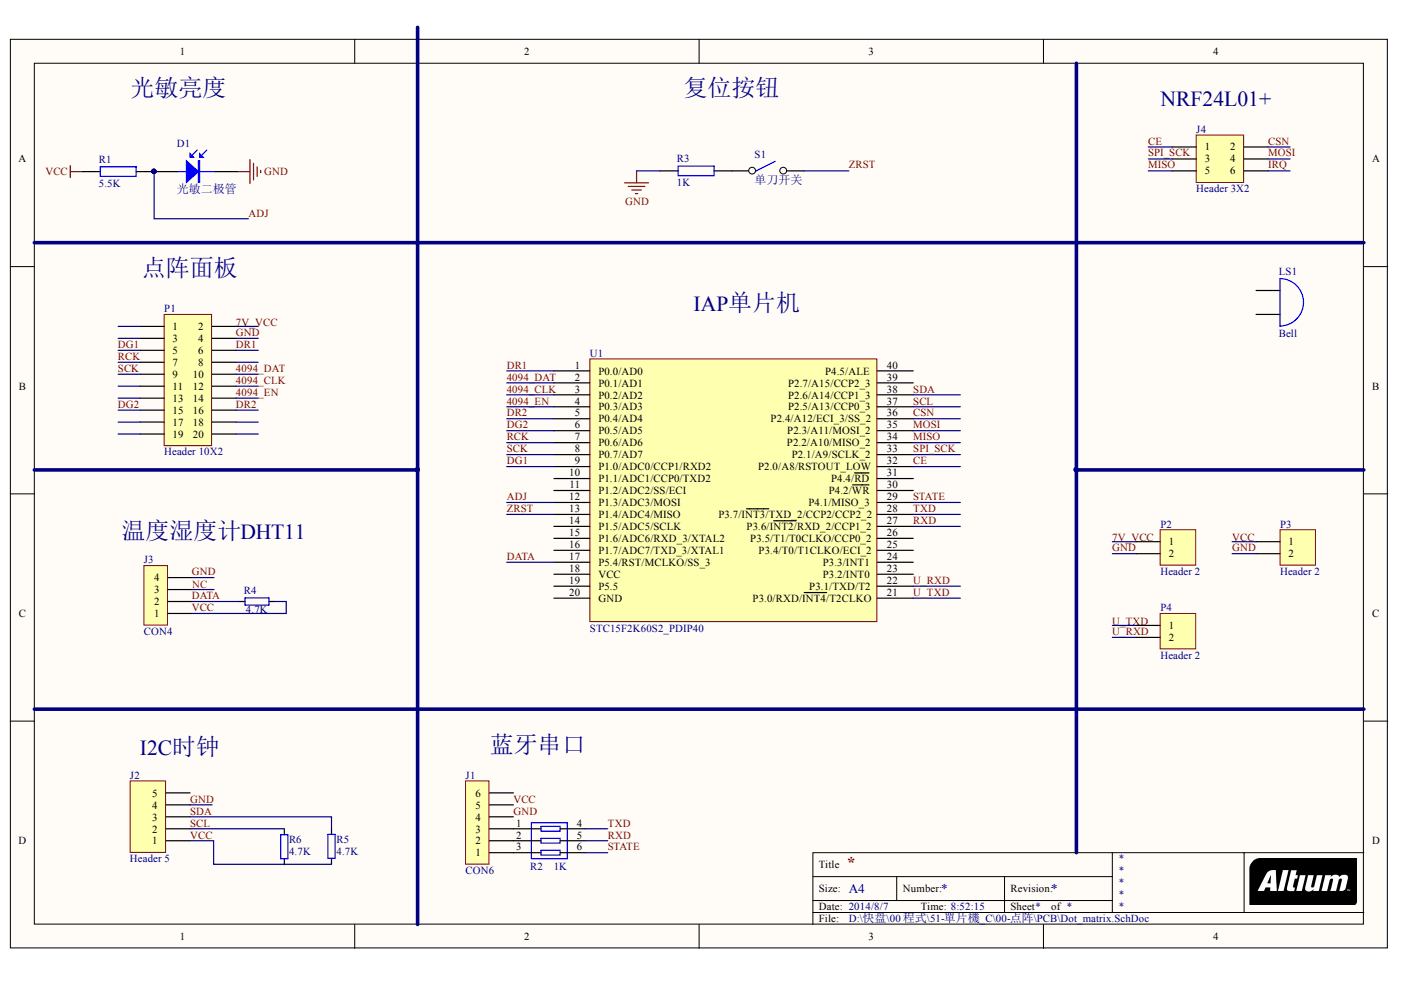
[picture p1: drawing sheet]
# Altium schematic sheet Dot_matrix.SchDoc
size A4

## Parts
D1  光敏二极管
J1  CON6  [DG1286]
J2  Header 5  [HDR1X5]
J3  CON4
J4  Header 3X2  [HDR2X3]
LS1  Bell  [PIN2]
P1  Header 10X2  [HDR2X10]
P2  Header 2  [HDR1X2]
P3  Header 2  [HDR1X2]
P4  Header 2  [HDR1X2]
R1  5.5K  [0805R]
R2  1K
R3  1K  [0805R]
R4  4.7K  [AXIAL0.3]
R5  4.7K  [AXIAL0.3]
R6  4.7K  [AXIAL0.3]
S1  单刀开关
U1  STC15F2K60S2_PDIP40  [DIP40]

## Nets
GND: D1.2(K) J1.4 J2.4 J3.4 P1.4 P2.2 P3.2 R3.1
VCC: J1.5 J2.1 J3.1 R1.1 R4.1 R5.1 R6.1
4094_CLK: P1.12 U1.3(P0.2/AD2)
4094_DAT: P1.10 U1.2(P0.1/AD1)
4094_EN: P1.14 U1.4(P0.3/AD3)
ADJ: D1.1(A) R1.2 U1.12(P1.3/ADC3/MOSI)
CE: J4.1 U1.32(P2.0/A8/RSTOUT_LOW)
CSN: J4.2 U1.36(P2.4/A12/ECI_3/SS_2)
DATA: J3.2 R4.2 U1.17(P5.4/RST/MCLKO/SS_3)
DG1: P1.5 U1.9(P1.0/ADC0/CCP1/RXD2)
DG2: P1.15 U1.6(P0.5/AD5)
DR1: P1.6 U1.1(P0.0/AD0)
DR2: P1.16 U1.5(P0.4/AD4)
IRQ: J4.6
MISO: J4.5 U1.34(P2.2/A10/MISO_2)
MOSI: J4.4 U1.35(P2.3/A11/MOSI_2)
RCK: P1.7 U1.7(P0.6/AD6)
RXD: R2.5 U1.27(P3.6/~{INT2}/RXD_2/CCP1_2)
SCK: P1.9 U1.8(P0.7/AD7)
SCL: J2.2 R6.2 U1.37(P2.5/A13/CCP0_3)
SDA: J2.3 R5.2 U1.38(P2.6/A14/CCP1_3)
SPI_SCK: J4.3 U1.33(P2.1/A9/SCLK_2)
STATE: R2.6 U1.29(P4.1/MISO_3)
TXD: R2.4 U1.28(P3.7/~{INT3}/TXD_2/CCP2/CCP2_2)
U_RXD: P4.2 U1.22(P3.1/TXD/T2)
U_TXD: U1.21(P3.0/RXD/~{INT4}/T2CLKO)
ZRST: S1.2 U1.13(P1.4/ADC4/MISO)
NetJ1_1: J1.1 R2.3
NetJ1_2: J1.2 R2.2
NetJ1_3: J1.3 R2.1
NetR3_2: R3.2 S1.1

Not connected (* = marked no-connect by the designer): J1 6; J2 5; J3 3; LS1 1(A) 2(B); P1 1 2 3 8 11 13 17 18 19 20; P2 1; P3 1; P4 1; U1 10(P1.1/ADC1/CCP0/TXD2) 11(P1.2/ADC2/SS/ECI) 14(P1.5/ADC5/SCLK) 15(P1.6/ADC6/RXD_3/XTAL2) 16(P1.7/ADC7/TXD_3/XTAL1) 18(VCC) 19(P5.5) 20(GND) 23(P3.2/INT0) 24(P3.3/INT1) 25(P3.4/T0/T1CLKO/ECI_2) 26(P3.5/T1/T0CLKO/CCP0_2) 30(P4.2/~{WR}) 31(P4.4/~{RD}) 39(P2.7/A15/CCP2_3) 40(P4.5/ALE)

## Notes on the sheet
- 光敏亮度
- 复位按钮
- (near J4) NRF24L01+
- (near P1) 点阵面板
- IAP单片机
- (near J3) 温度湿度计DHT11
- (near J3) NC
- (near J2) I2C时钟
- (near J1) 蓝牙串口
- Labels drawn without touching a wire or pin: 7V_VCC, U_TXD, VCC
